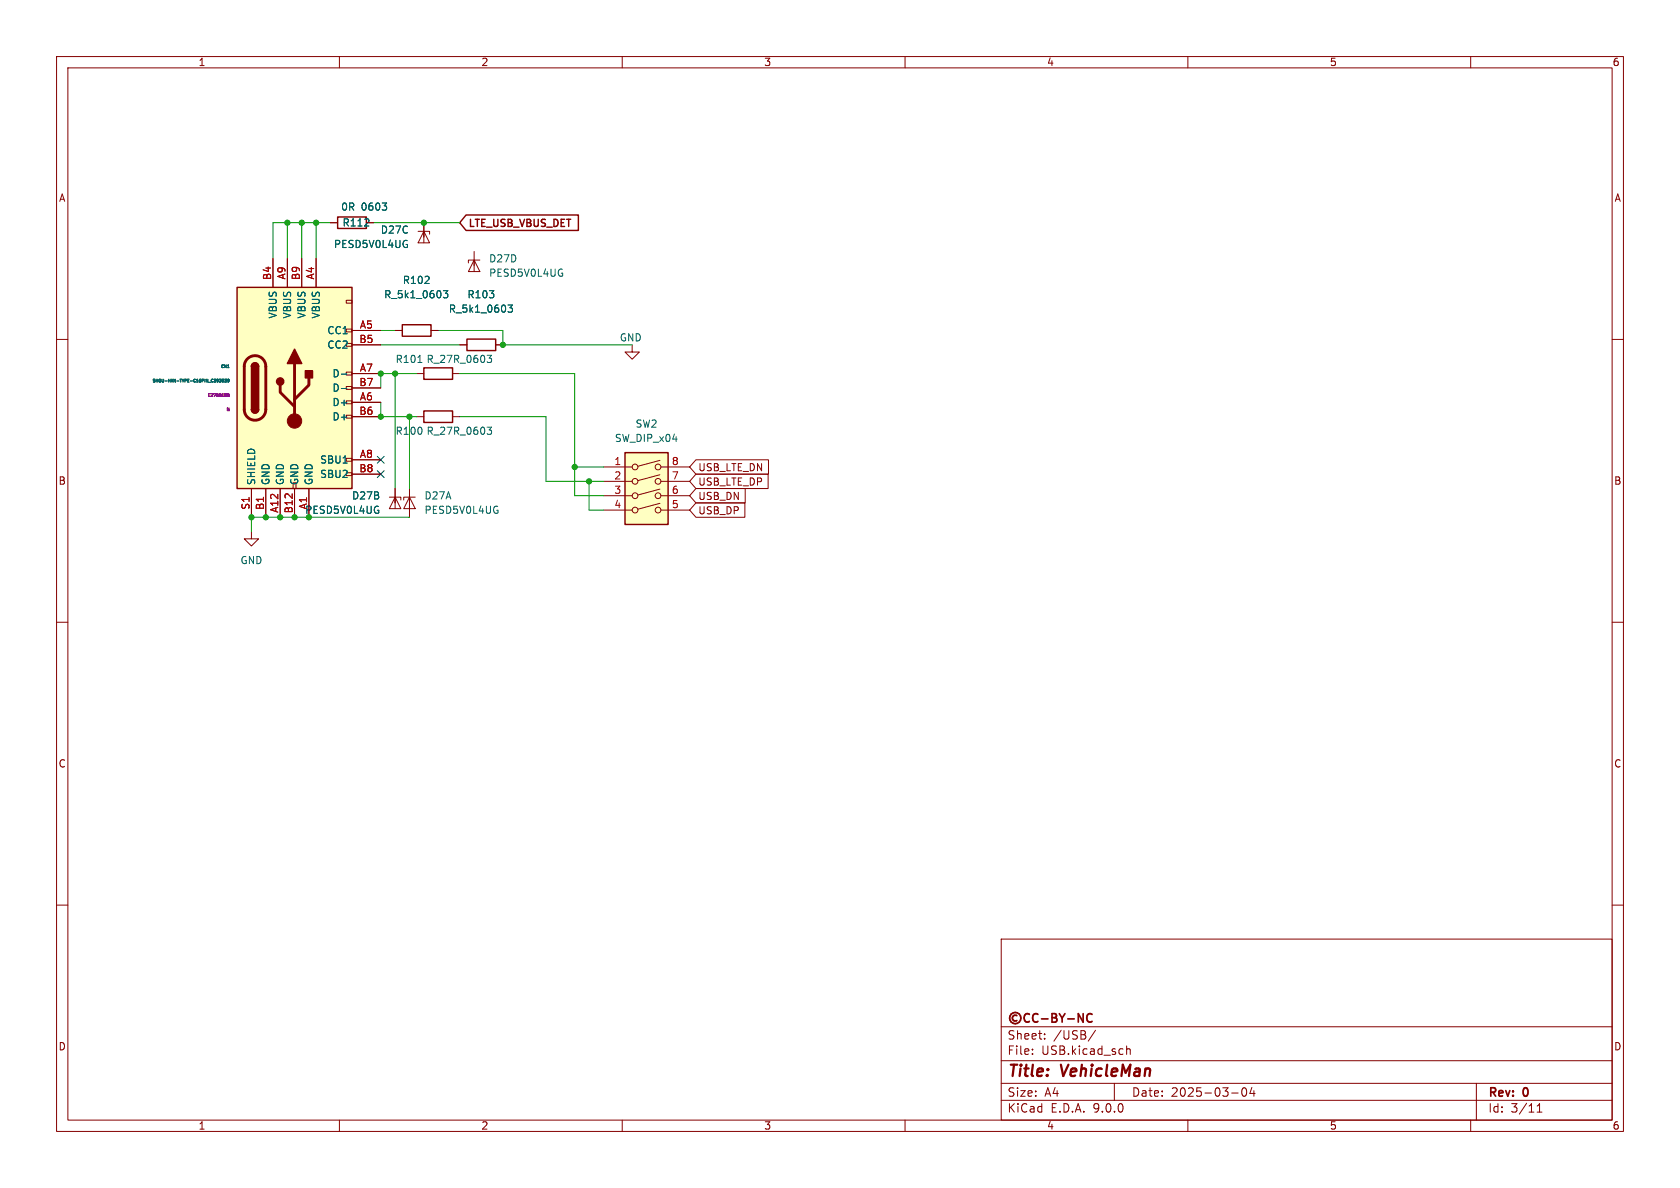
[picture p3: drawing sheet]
<svg xmlns="http://www.w3.org/2000/svg" width="297mm" height="210mm" viewBox="0 0 297 210" stroke-linecap="round" stroke-linejoin="round" font-family="sans-serif">
<g fill="none" stroke="#840000" stroke-width=".18">
<path d="M10 10h277v190h-277zM12 12h273v186h-273zM60 10v2M110 10v2M160 10v2M210 10v2M260 10v2M58.4 39.4h1.3M64.8 39.4h1.2M74.9 39.4v3.5M69.8 58.4h1.3M73.9 40.9h2v.5"/>
<path d="M74.9 40.9l1 2h-2zM76.2 58.4h1.3M83.8 46l1 2h-2zM83.8 44.5v3.5M84.8 46h-2v.5M10 60h2M81.3 61h1.2M87.6 61h1.3M285 60h2M44.4 94v1.3h1.3l-1.3 1.2-1.2-1.2h1.2M10 110h2M285 110h2"/>
<path d="M10 160h2M177 166h108v32h-108zM285 160h2M60 198v2M110 198v2M160 198v2M177 194.5h108M177 191.5h108M177 187.5h108M177 181.5h108M182.5 186.3v.1M182.5 185.5v.1"/>
<path d="M184.7 183.6v.1M184.7 182.8v.1M193.7 182.1l-1.3 2M197 191.5v3M199.2 184.9v1.5M199.2 185.5l.2-.1 .3 .1 .1 .9M210 198v2M217.7 193.2h1.2M219.7 192.4l.2-.1a.81 .81 0 0 1 .6 .6 .81 .81 0 0 1-.3 .8l-.2 .1a.81 .81 0 0 1-.3-1.4zM221.3 192.2l-.3 1.1h.9M221.7 192.8v1M260 198v2"/>
<path d="M261 191.5v6.5M271.7 196.6h.9M271.7 195.5l.5-.4v1.5"/>
</g>
<g fill="none" stroke="#840000" stroke-width=".3">
<path d="M179.8 179.5a.52 .52 0 0 0-.8 .5 .52 .52 0 0 0 .8 .4M182 179.3a.6 .6 0 0 0-.8 0 .6 .6 0 0 0-.1 .7 .56 .56 0 0 0 .2 .6 .56 .56 0 0 0 .7-.1M183.5 179.3a.6 .6 0 0 0-.8 0 .6 .6 0 0 0-.1 .7 .56 .56 0 0 0 .2 .6 .56 .56 0 0 0 .7-.1M186 179.2h.5l.2 .1 .1 .3-.3 .3a.4 .4 0 0 1 .4 .4 .4 .4 0 0 1-.3 .4h-.6zM186 179.9h.5M187.3 179.2l.5 .8M187.8 180v.7M188.3 179.2l-.5 .8M191.5 179.2v1.5l-.9-1.5v1.5M193.1 179.3a.6 .6 0 0 0-.8 0 .6 .6 0 0 0-.2 .7 .56 .56 0 0 0 .3 .6 .56 .56 0 0 0 .7-.1M184.1 180.1h1.2M188.8 180.1h1.1"/>
<circle cx="179.5" cy="180" r="1"/>
</g>
<path d="M59.7 38.4h5.1v2h-5.1zM71.1 57.4h5.1v2h-5.1zM82.5 59.9h5.1v2.1h-5.1z" fill="none" stroke="#840000" stroke-width=".25"/>
<path d="M67.6 35.9h.8l-.5 .5M68.3 36.5v.5M71.8 43.2h.2v.5M78.4 51.4h.8l-.5 .5 .4 .1v.5l-.2 .1-.5-.1M89.8 53.9h.8l-.4 .5 .3 .1v.6l-.1 .1-.6-.1M99.2 48.3h.3l-.1 .5" fill="none" stroke="#006464" stroke-width=".18"/>
<path d="M110.5 80h7.6v12.7h-7.6z" fill="#ffffc2"/>
<g fill="none" stroke="#840000" stroke-width=".18">
<path d="M68.8 87.9h2.1v.5M69.8 87.9l1.1 2h-2.1zM69.8 86.4v3.5M106.7 82.6h5.1M106.7 85.1h5.1M106.7 87.6h5.1M106.7 90.2h5.1M116.7 81.4l-3.9 1M116.7 83.9l-3.9 1.1M116.7 86.5l-3.9 1M116.7 89l-3.9 1M116.8 82.6h5.1"/>
<path d="M116.8 85.1h5.1M116.8 87.6h5.1M116.8 90.2h5.1"/>
<circle cx="112.3" cy="85.1" r=".51"/>
<circle cx="112.3" cy="87.6" r=".51"/>
<circle cx="112.3" cy="90.2" r=".51"/>
<circle cx="112.3" cy="82.6" r=".51"/>
<circle cx="116.3" cy="90.2" r=".51"/>
<circle cx="116.3" cy="82.6" r=".51"/>
<circle cx="116.3" cy="85.1" r=".51"/>
<circle cx="116.3" cy="87.6" r=".51"/>
</g>
<path d="M110.5 80h7.6v12.7h-7.6z" fill="none" stroke="#840000" stroke-width=".25"/>
<path d="M66.7 90.2h.3l-.1 .5" fill="none" stroke="#006464" stroke-width=".18"/>
<path d="M41.9 50.8h20.3v35.6h-20.3z" fill="#ffffc2"/>
<g fill="none" stroke="#840000" stroke-width=".18">
<path d="M58.4 39.4h1.3M64.8 39.4h1.2M74.9 39.4v2.5M48.3 45.7v5.1M50.8 45.7v5.1M53.3 45.7v5.1M55.9 45.7v5.1M61.2 53.1h1v.5h-1zM61.2 58.2h1v.5h-1zM62.2 58.4h5.1M69.8 58.4h1.3M76.2 58.4h1.3"/>
<path d="M61.2 60.7h1v.5h-1zM61.2 65.8h1v.5h-1zM61.2 68.3h1v.5h-1zM61.2 70.9h1v.5h-1zM61.2 73.4h1v.5h-1zM62.2 61h5.1M62.2 66h5.1M62.2 68.6h5.1M62.2 71.1h5.1M62.2 73.7h5.1M73.7 66h1.2M73.7 73.7h1.2"/>
<path d="M80 66h1.3M80 73.7h1.3M81.3 61h1.2M87.6 61h1.3M111.8 61v1.2h1.2l-1.2 1.3-1.3-1.3h1.3M44.4 86.4v5M47 86.4v5M49.5 86.4v5M52.1 86.4v5M54.6 86.4v5M61.2 81h1v.5h-1zM61.2 83.6h1v.5h-1z"/>
<path d="M62.2 81.3h5.1M62.2 83.8h5.1M69.8 86.4v2.5M72.4 87.9l1 2h-2zM72.4 86.4v5M73.4 87.9h-2v.5M123 88.9h8.7v2.5h-8.7l-1.1-1.2zM123 86.4h8.7v2.5h-8.7l-1.1-1.3zM123 81.3h12.9v2.5h-12.9l-1.1-1.2zM123 83.8h12.8v2.6h-12.8l-1.1-1.3z"/>
</g>
<path d="M82.4 38h19.8v2.7h-19.8l-1.1-1.3zM41.9 50.8h20.3v35.6h-20.3zM44.4 64.8a.64 .64 0 0 1 .7-.7 .64 .64 0 0 1 .6 .7M44.4 72.4a.64 .64 0 0 0 .7 .6 .64 .64 0 0 0 .6-.6M74.9 65h5.1v2.1h-5.1zM74.9 72.6h5.1v2.1h-5.1z" fill="none" stroke="#840000" stroke-width=".25"/>
<path d="M43.7 63.4a1.91 1.91 0 0 1 2.1-.4 1.91 1.91 0 0 1 1.2 1.8v7.6a1.91 1.91 0 0 1-1.9 1.9 1.91 1.91 0 0 1-1.9-1.9v-7.8l.2-.6zM49.5 68.1v1.2l2.6 2.6M52.1 64.3v10.1M54.6 66.8v1.3l-2.5 2.5" fill="none" stroke="#840000" stroke-width=".51"/>
<g fill="#840000" stroke="#840000" stroke-width=".25">
<path d="M44.4 64.8h1.3v7.6h-1.3z"/>
<path d="M44.6 64.3a.64 .64 0 0 1 .7-.1 .64 .64 0 0 1 .4 .6h-1.3z"/>
<path d="M44.4 72.4h1.3a.64 .64 0 0 1-.6 .6 .64 .64 0 0 1-.7-.6z"/>
<path d="M52.1 61.7l1.2 2.6h-2.5z"/>
<path d="M54 65.5h1.2v1.3h-1.2z"/>
<circle cx="49.5" cy="67.4" r=".63"/>
</g>
<circle cx="52.1" cy="74.4" r="1.27" fill="#840000" stroke="#840000" stroke-width=".18"/>
<g fill="none" stroke="#006464" stroke-width=".18">
<path d="M67.6 35.9h.8l-.5 .5M68.3 36.5v.5M71.8 43.2h.2v.5M78.4 51.4h.8l-.5 .5 .4 .1v.5l-.2 .1-.5-.1M89.8 53.9h.8l-.4 .5 .3 .1v.6l-.1 .1-.6-.1M38.8 67h.3l-.2 .2 .1 .1v.2h-.2M39.3 67.3v-.2h.2v.3l-.2 .1M39.3 67.3h.1M39.3 67.3h.2M39.5 67.3h.1M39.5 67.2v.1M39.7 67h.3l-.1 .2h.1"/>
<path d="M40 67.2v.1M40 67.3v.2h-.3M40.2 65h.3M40.3 67.1h.2v.2h-.3zM40.5 67.3l-.2 .2M40.5 67.2v.1M60.4 66.1h.9M60.4 68.7h.9M73.9 64.1h.7M86.1 62.8h.8l-.4 .5 .3 .1v.6l-.1 .1-.5-.1M86.1 75.5h.8l-.4 .5 .3 .1v.6l-.1 .1-.5-.1M66.7 90.2h.3l-.1 .5"/>
<path d="M87.8 90.2h.2v.5"/>
</g>
<path d="M40.3 69.6l-.1 .4h.3v-.2l-.3 .1M40.3 69.6h.1M40.5 69.6h-.2" fill="none" stroke="#840084" stroke-width=".18"/>
<g fill="none" stroke="#009600" stroke-width=".18">
<path d="M50.8 39.4v6.3M53.3 39.4v6.3M55.9 39.4v6.3M58.4 39.4h-10.1v6.3M66 39.4h15.3M67.3 58.4h2.5M77.5 58.4h11.4v2.6h22.9M67.3 61h14M67.3 71.1v2.6h6.4M69.8 66v20.4M72.4 73.7v12.7M73.7 66h-6.4v2.6"/>
<path d="M81.3 66h20.3v21.6h5.1M81.3 73.7h15.2v11.4h10.2M72.4 91.4h-28v2.6M101.6 82.6h5.1M104.1 85.1v5.1h2.6"/>
</g>
<path d="M66.7 80.7l1.2 1.2M66.7 83.2l1.2 1.2M67.9 80.7l-1.2 1.2M67.9 83.2l-1.2 1.2" fill="none" stroke="#000084" stroke-width=".18"/>
<g fill="#009600" stroke="#009600" stroke-width=".18">
<circle cx="55.9" cy="39.4" r=".46"/>
<circle cx="53.3" cy="39.4" r=".46"/>
<circle cx="50.8" cy="39.4" r=".46"/>
<circle cx="74.9" cy="39.4" r=".46"/>
<circle cx="67.3" cy="66" r=".46"/>
<circle cx="72.4" cy="73.7" r=".46"/>
<circle cx="44.4" cy="91.4" r=".46"/>
<circle cx="47" cy="91.4" r=".46"/>
<circle cx="49.5" cy="91.4" r=".46"/>
<circle cx="54.6" cy="91.4" r=".46"/>
<circle cx="52.1" cy="91.4" r=".46"/>
<circle cx="88.9" cy="61" r=".46"/>
<circle cx="104.1" cy="85.1" r=".46"/>
<circle cx="69.8" cy="66" r=".46"/>
<circle cx="67.3" cy="73.7" r=".46"/>
<circle cx="101.6" cy="82.6" r=".46"/>
</g>
<g font-size="2.8" fill="#840000">
<text x="178" y="190.9">Title:</text>
<text x="187.7" y="190.9">VehicleMan</text>
</g>
<g font-size="2.1" fill="#840000">
<text x="178" y="184">Sheet:</text>
<text x="186.2" y="184">/USB/</text>
<text x="178" y="186.7">File:</text>
<text x="184.1" y="186.7">USB.kicad_sch</text>
<text x="178" y="196.9">KiCad</text>
<text x="178" y="194.1">Size:</text>
<text x="184.7" y="194.1">A4</text>
<text x="185.7" y="196.9">E.D.A.</text>
<text x="193.3" y="196.9">9.0.0</text>
<text x="200" y="194.1">Date:</text>
<text x="207" y="194.1">2025-03-04</text>
<text x="263" y="194.3">Rev:</text>
<text x="263" y="196.9">Id:</text>
<text x="267.1" y="196.9">3/11</text>
<text x="269.4" y="194.3">0</text>
</g>
<g font-size="1.8" fill="#840000">
<text x="35" y="11.9">1</text>
<text x="85" y="11.9">2</text>
<text x="135" y="11.9">3</text>
<text x="185" y="11.9">4</text>
<text x="235" y="11.9">5</text>
<text x="285" y="11.9">6</text>
<text x="10.3" y="35.9">A</text>
<text x="285.3" y="35.9">A</text>
<text x="82.7" y="40.5">LTE_USB_VBUS_DET</text>
<text x="123.3" y="83.5">USB_LTE_DN</text>
<text x="10.3" y="85.9">B</text>
<text x="123.3" y="88.6">USB_DN</text>
<text x="123.3" y="86">USB_LTE_DP</text>
<text x="285.3" y="85.9">B</text>
<text x="123.3" y="91.1">USB_DP</text>
<text x="10.3" y="135.9">C</text>
<text x="285.3" y="135.9">C</text>
<text x="10.3" y="185.9">D</text>
<text x="285.3" y="185.9">D</text>
<text x="35" y="199.9">1</text>
<text x="85" y="199.9">2</text>
<text x="135" y="199.9">3</text>
<text x="185" y="199.9">4</text>
<text x="235" y="199.9">5</text>
<text x="285" y="199.9">6</text>
</g>
<g font-size="1.8" fill="#006464">
<text x="60.2" y="37.4">0R</text>
<text x="60.5" y="40.2">R112</text>
<text x="63.9" y="37.4">0603</text>
<text x="67.2" y="41.5">D27C</text>
<text x="58.9" y="44">PESD5V0L4UG</text>
<text x="86.4" y="46.6">D27D</text>
<text x="67.8" y="52.9">R_5k1_0603</text>
<text x="71.1" y="50.4">R102</text>
<text x="82.5" y="52.9">R103</text>
<text x="86.4" y="49.1">PESD5V0L4UG</text>
<text x="49.1" y="56.4" transform="rotate(-90 49.1 56.4)">VBUS</text>
<text x="51.7" y="56.4" transform="rotate(-90 51.7 56.4)">VBUS</text>
<text x="54.2" y="56.4" transform="rotate(-90 54.2 56.4)">VBUS</text>
<text x="56.7" y="56.4" transform="rotate(-90 56.7 56.4)">VBUS</text>
<text x="57.8" y="59.3">CC1</text>
<text x="79.2" y="55.5">R_5k1_0603</text>
<text x="57.8" y="61.8">CC2</text>
<text x="69.8" y="64.4">R101</text>
<text x="75.3" y="64.4">R_27R_0603</text>
<text x="109.5" y="60.6">GND</text>
<text x="58.7" y="66.9">D-</text>
<text x="58.7" y="69.4">D-</text>
<text x="58.7" y="72">D+</text>
<text x="58.7" y="74.5">D+</text>
<text x="69.8" y="77.1">R100</text>
<text x="75.3" y="77.1">R_27R_0603</text>
<text x="112.3" y="75.8">SW2</text>
<text x="56.5" y="82.1">SBU1</text>
<text x="108.6" y="78.3">SW_DIP_x04</text>
<text x="45.3" y="85.9" transform="rotate(-90 45.3 85.9)">SHIELD</text>
<text x="47.9" y="85.9" transform="rotate(-90 47.9 85.9)">GND</text>
<text x="50.4" y="85.9" transform="rotate(-90 50.4 85.9)">GND</text>
<text x="52.9" y="85.9" transform="rotate(-90 52.9 85.9)">GND</text>
<text x="55.5" y="85.9" transform="rotate(-90 55.5 85.9)">GND</text>
<text x="56.5" y="84.7">SBU2</text>
<text x="62.1" y="88.5">D27B</text>
<text x="74.9" y="88.5">D27A</text>
<text x="53.9" y="91">PESD5V0L4UG</text>
<text x="74.9" y="91">PESD5V0L4UG</text>
<text x="42.4" y="99.9">GND</text>
</g>
<g font-size="1.8" fill="#a90000">
<text x="48" y="49.6" transform="rotate(-90 48 49.6)">B4</text>
<text x="50.5" y="49.5" transform="rotate(-90 50.5 49.5)">A9</text>
<text x="53.1" y="49.6" transform="rotate(-90 53.1 49.6)">B9</text>
<text x="55.6" y="49.5" transform="rotate(-90 55.6 49.5)">A4</text>
<text x="63.5" y="58.2">A5</text>
<text x="63.4" y="60.7">B5</text>
<text x="63.5" y="65.8">A7</text>
<text x="63.4" y="68.3">B7</text>
<text x="63.5" y="70.9">A6</text>
<text x="63.4" y="73.4">B6</text>
<text x="63.4" y="83.6">B8</text>
<text x="63.5" y="81">A8</text>
<text x="108.5" y="82.3">1</text>
<text x="118.7" y="82.3">8</text>
<text x="108.5" y="84.8">2</text>
<text x="108.5" y="87.4">3</text>
<text x="108.5" y="89.9">4</text>
<text x="118.7" y="84.8">7</text>
<text x="118.7" y="87.4">6</text>
<text x="118.7" y="89.9">5</text>
<text x="44.2" y="90.2" transform="rotate(-90 44.2 90.2)">S1</text>
<text x="46.7" y="90.2" transform="rotate(-90 46.7 90.2)">B1</text>
<text x="49.3" y="90.8" transform="rotate(-90 49.3 90.8)">A12</text>
<text x="51.8" y="90.8" transform="rotate(-90 51.8 90.8)">B12</text>
<text x="54.4" y="90.2" transform="rotate(-90 54.4 90.2)">A1</text>
</g>
<g font-size=".7" fill="#006464">
<text x="39" y="65.2">CN1</text>
<text x="26.9" y="67.7">SHOU-HAN-TYPE-C16PIN_C393939</text>
</g>
<g font-size=".7" fill="#840084">
<text x="36.6" y="70.3">C2765186</text>
<text x="39.9" y="72.8">N</text>
</g>
</svg>
